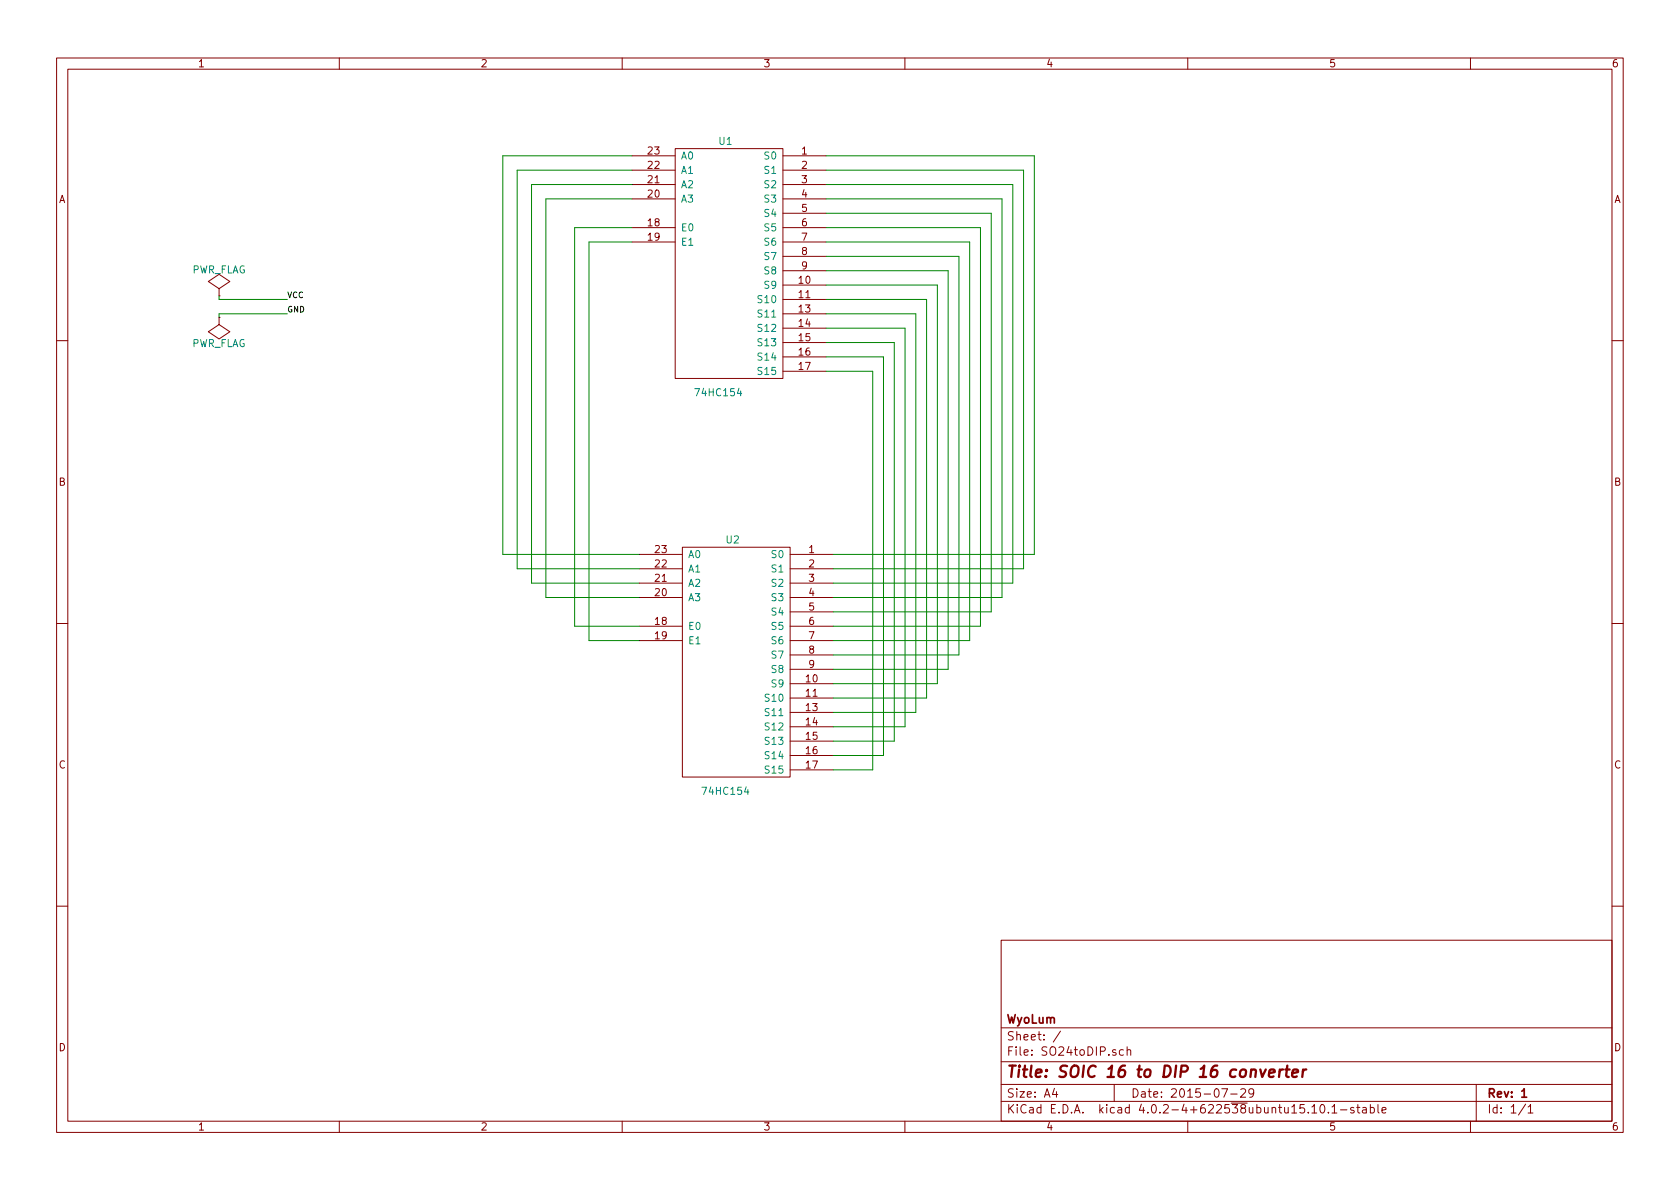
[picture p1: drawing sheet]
EESchema Schematic File Version 2
LIBS:SO24toDIP
LIBS:power
LIBS:SO24toDIP-cache
EELAYER 25 0
EELAYER END
$Descr A4 11693 8268
encoding utf-8
Sheet 1 1
Title "SOIC 16 to DIP 16 converter"
Date "2015-07-29"
Rev "1"
Comp "WyoLum"
Comment1 ""
Comment2 ""
Comment3 ""
Comment4 ""
$EndDescr
$Comp
L PWR_FLAG #FLG01
U 1 1
P 1525 2050
F 0 "#FLG01" H 1525 2145 50  0001 C CNN
F 1 "PWR_FLAG" H 1525 2230 50  0000 C CNN
F 2 "" H 1525 2050 60  0000 C CNN
F 3 "" H 1525 2050 60  0000 C CNN
	1    1525 2050
	1    0    0    -1  
$EndComp
$Comp
L PWR_FLAG #FLG02
U 1 1
P 1525 2200
F 0 "#FLG02" H 1525 2295 50  0001 C CNN
F 1 "PWR_FLAG" H 1525 2380 50  0000 C CNN
F 2 "" H 1525 2200 60  0000 C CNN
F 3 "" H 1525 2200 60  0000 C CNN
	1    1525 2200
	-1   0    0    1   
$EndComp
Wire Wire Line
	1525 2050 1525 2075
Wire Wire Line
	1525 2075 2000 2075
Wire Wire Line
	1525 2200 1525 2175
Wire Wire Line
	1525 2175 2000 2175
Text Label 2000 2075 0    40   ~ 0
VCC
Text Label 2000 2175 0    40   ~ 0
GND
$Comp
L 74LS154 U1
U 1 1
P 5050 1875
F 0 "U1" H 5050 2775 50  0000 C CNN
F 1 "74HC154" H 5000 1025 50  0000 C CNN
F 2 "SO24toDIP_libs:DIP-24_W15.24mm_LongPads" H 5050 1875 50  0001 C CNN
F 3 "" H 5050 1875 50  0000 C CNN
F 4 "mfr_pn" H 5050 1875 60  0001 C CNN "manf#"
	1    5050 1875
	1    0    0    -1  
$EndComp
$Comp
L 74LS154 U2
U 1 1
P 5100 4650
F 0 "U2" H 5100 5550 50  0000 C CNN
F 1 "74HC154" H 5050 3800 50  0000 C CNN
F 2 "SO24toDIP_libs:SOIC-24_7.5x15.4mm_Pitch1.27mm" H 5100 4650 50  0001 C CNN
F 3 "" H 5100 4650 50  0000 C CNN
	1    5100 4650
	1    0    0    -1  
$EndComp
Wire Wire Line
	4400 1675 4100 1675
Wire Wire Line
	4100 1675 4100 4450
Wire Wire Line
	4100 4450 4450 4450
Wire Wire Line
	4450 4350 4000 4350
Wire Wire Line
	4000 4350 4000 1575
Wire Wire Line
	4000 1575 4400 1575
Wire Wire Line
	4400 1375 3800 1375
Wire Wire Line
	3800 1375 3800 4150
Wire Wire Line
	3800 4150 4450 4150
Wire Wire Line
	4450 4050 3700 4050
Wire Wire Line
	3700 4050 3700 1275
Wire Wire Line
	3700 1275 4400 1275
Wire Wire Line
	4400 1175 3600 1175
Wire Wire Line
	3600 1175 3600 3950
Wire Wire Line
	3600 3950 4450 3950
Wire Wire Line
	4450 3850 3500 3850
Wire Wire Line
	3500 3850 3500 1075
Wire Wire Line
	3500 1075 4400 1075
Wire Wire Line
	5750 2575 6075 2575
Wire Wire Line
	6075 2575 6075 5350
Wire Wire Line
	6075 5350 5800 5350
Wire Wire Line
	5800 5250 6150 5250
Wire Wire Line
	6150 5250 6150 2475
Wire Wire Line
	6150 2475 5750 2475
Wire Wire Line
	5750 2375 6225 2375
Wire Wire Line
	6225 2375 6225 5150
Wire Wire Line
	6225 5150 5800 5150
Wire Wire Line
	5800 5050 6300 5050
Wire Wire Line
	6300 5050 6300 2275
Wire Wire Line
	6300 2275 5750 2275
Wire Wire Line
	5750 2175 6375 2175
Wire Wire Line
	6375 2175 6375 4950
Wire Wire Line
	6375 4950 5800 4950
Wire Wire Line
	5800 4850 6450 4850
Wire Wire Line
	6450 4850 6450 2075
Wire Wire Line
	6450 2075 5750 2075
Wire Wire Line
	5750 1975 6525 1975
Wire Wire Line
	6525 1975 6525 4750
Wire Wire Line
	6525 4750 5800 4750
Wire Wire Line
	5800 4650 6600 4650
Wire Wire Line
	6600 4650 6600 1875
Wire Wire Line
	6600 1875 5750 1875
Wire Wire Line
	5750 1775 6675 1775
Wire Wire Line
	6675 1775 6675 4550
Wire Wire Line
	6675 4550 5800 4550
Wire Wire Line
	5800 4450 6750 4450
Wire Wire Line
	6750 4450 6750 1675
Wire Wire Line
	6750 1675 5750 1675
Wire Wire Line
	5750 1575 6825 1575
Wire Wire Line
	6825 1575 6825 4350
Wire Wire Line
	6825 4350 5800 4350
Wire Wire Line
	5800 4250 6900 4250
Wire Wire Line
	6900 4250 6900 1475
Wire Wire Line
	6900 1475 5750 1475
Wire Wire Line
	5750 1375 6975 1375
Wire Wire Line
	6975 1375 6975 4150
Wire Wire Line
	6975 4150 5800 4150
Wire Wire Line
	5800 4050 7050 4050
Wire Wire Line
	7050 4050 7050 1275
Wire Wire Line
	7050 1275 5750 1275
Wire Wire Line
	5750 1175 7125 1175
Wire Wire Line
	7125 1175 7125 3950
Wire Wire Line
	7125 3950 5800 3950
Wire Wire Line
	5800 3850 7200 3850
Wire Wire Line
	7200 3850 7200 1075
Wire Wire Line
	7200 1075 5750 1075
$EndSCHEMATC
